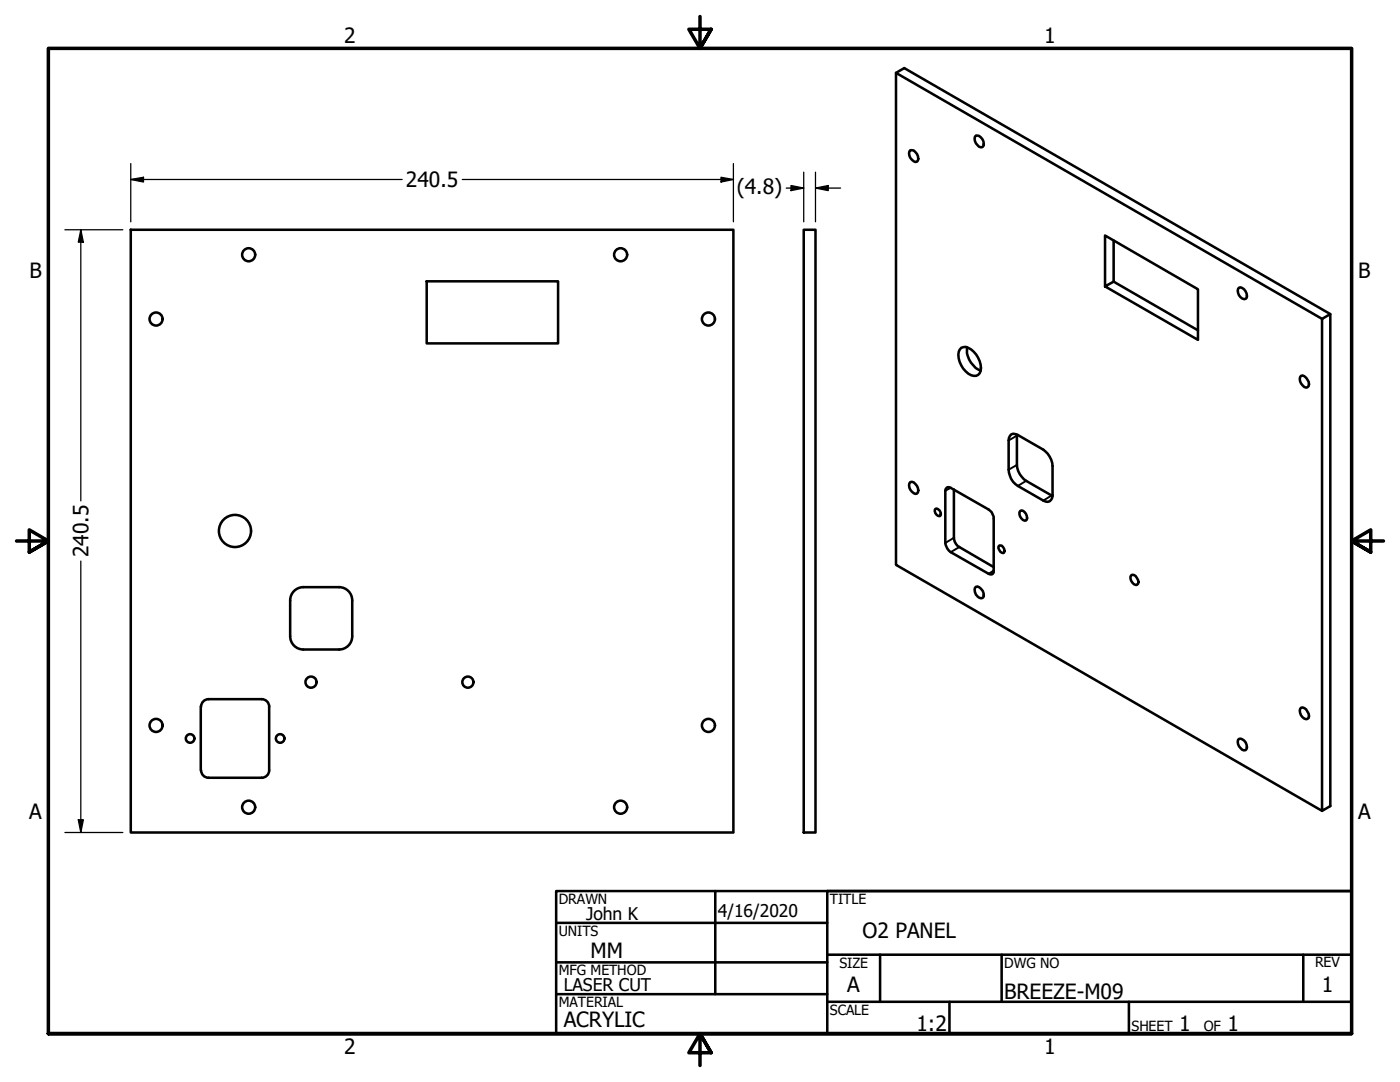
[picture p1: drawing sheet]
<svg xmlns="http://www.w3.org/2000/svg" width="279mm" height="216mm" viewBox="0 0 279 216" stroke-linecap="round" stroke-linejoin="round" font-family="sans-serif">
<!-- layer: Visible (ANSI) -->
<g fill="none" stroke="#000" stroke-width=".51">
<path d="M178.8 14.5l85 49.1M181.7 30a1.52 1.52 0 0 1 1.3 2.3 1.52 1.52 0 0 1-1.3-2.3zM194.8 27.1a1.52 1.52 0 0 1 1.3 2.2 1.52 1.52 0 0 1-1.3-2.2zM26.1 45.8h120.3v120.3h-120.3zM85.2 56.1h26.2v12.4h-26.2zM160.4 45.8h2.4v120.3h-2.4zM222.2 48v8.2l16.9 9.7M222.2 56.2l-1.7 1 18.6 10.6v-10.1l-18.6-10.7v10.2M247.3 57.4a1.49 1.49 0 0 1 1.3 2.2 1.46 1.46 0 0 1-1.3-2.2zM191.8 69.4a2.54 2.54 0 0 1 3 1.3 3.8 3.8 0 0 1 .7 3.8 1.79 1.79 0 0 1-2.8-.4 4.2 4.2 0 0 1-1.2-4.3zM193 69.3a4.7 4.7 0 0 0 2.7 4.7M259.7 75a1.6 1.6 0 0 1 1.5 2l-.3 .3a1.52 1.52 0 0 1-1.2-2.3z"/>
<path d="M265.5 62.7l-1.7 .9v98.2l1.7-1v-98.1l-85-49.1-1.7 .9v98.2l85 49.1M181.7 96.2a1.52 1.52 0 0 1 1.3 2.3 1.52 1.52 0 0 1-1.3-2.3zM188.9 97.3l.2-.1 .6 .1 7.6 4.4a2.02 2.02 0 0 1 1 1.8v10.7a.63 .63 0 0 1-1 .3l-7.6-4.3a2.55 2.55 0 0 1-1-1.9v-10.4zM190.4 97.7v9.6a2.26 2.26 0 0 0 1.1 1.9l6.8 4M201.8 86.7l.4-.1 .9 .2 5.1 2.9a4.4 4.4 0 0 1 1.9 3.3v5.8a1.13 1.13 0 0 1-.6 1.2 1.13 1.13 0 0 1-1.3-.1l-5.1-2.9a3.9 3.9 0 0 1-1.8-3.3v-5.8l.1-.5zM202.9 86.7v6.1a4.1 4.1 0 0 0 1.9 3.1l5.3 3.1M57.9 119.8v7.1M60.5 117.2h7.2M60.5 117.2a2.64 2.64 0 0 0-2.6 2.6M67.7 117.2a2.64 2.64 0 0 1 2.6 2.6M70.3 119.8v7.1M186.7 101.5a.9 .9 0 0 1 .9 .5 .9 .9 0 0 1-.1 1 1.02 1.02 0 0 1-.8-1.5z"/>
<path d="M194.8 117.1a1.49 1.49 0 0 1 1.3 2.2 1.46 1.46 0 0 1-1.3-2.2zM199.5 108.8a.95 .95 0 0 1 .8 .6 .95 .95 0 0 1-.1 1 1.06 1.06 0 0 1-.7-1.6zM203.6 102a.8 .8 0 0 1 1.1 .5 1.03 1.03 0 0 1 0 1.4 1.38 1.38 0 0 1-1.1-1.9zM225.7 114.8a.8 .8 0 0 1 1.2 .5 .91 .91 0 0 1 0 1.4 1.38 1.38 0 0 1-1.2-1.9zM57.9 127a2.64 2.64 0 0 0 2.6 2.6M60.5 129.6h7.2M70.3 127a2.64 2.64 0 0 1-2.6 2.6M40.1 141v12.7M40.1 153.7a1.49 1.49 0 0 0 1.5 1.5h10.6a1.49 1.49 0 0 0 1.5-1.5M40.1 141a1.49 1.49 0 0 1 1.5-1.5h10.7a1.49 1.49 0 0 1 1.4 1.5M53.7 141v12.7M247.3 147.4a1.46 1.46 0 0 1 1.3 2.3 1.49 1.49 0 0 1-1.3-2.3z"/>
<path d="M259.7 141.2a1.11 1.11 0 0 1 1.2 .8 .97 .97 0 0 1 0 1.4 1.46 1.46 0 0 1-1.2-2.2z"/>
<circle cx="49.6" cy="50.8" r="1.3"/>
<circle cx="123.9" cy="50.8" r="1.3"/>
<circle cx="31.1" cy="63.7" r="1.3"/>
<circle cx="141.4" cy="63.7" r="1.3"/>
<circle cx="46.9" cy="105.9" r="3.2"/>
<circle cx="62.1" cy="136.1" r="1.11"/>
<circle cx="93.4" cy="136.1" r="1.11"/>
<circle cx="31.1" cy="144.7" r="1.3"/>
<circle cx="37.9" cy="147.4" r=".86"/>
<circle cx="55.9" cy="147.4" r=".86"/>
<circle cx="141.4" cy="144.7" r="1.3"/>
<circle cx="49.6" cy="161.1" r="1.3"/>
<circle cx="123.9" cy="161.1" r="1.3"/>
</g>
<!-- layer: Visible Narrow (ANSI) -->
<path d="M189.7 97.3l-1 .6M202.9 86.9l-1.6 1M202.9 92.8l-1.6 .9M204.8 95.9l-1.7 1.1M209.9 98.9l-1.7 1M190.4 107.3l-1.7 1M191.5 109.2l-1.8 1M198.3 113.9l-1 .6" fill="none" stroke="#000" stroke-width=".38"/>
<!-- layer: Border (ANSI) -->
<path d="M139.7 3.3v6.4l-2.2-3.9h4.4l-2.2 3.9 2.2-3.9M3.3 107.9h6.4l-3.9-2.2v4.5l3.9-2.3-3.9 2.3M276.1 107.9h-6.4l3.9-2.2v4.5l-3.9-2.3 3.9 2.3M9.7 206.2v-196.5h260v196.5h-260h260M141.9 210.1l-2.2-3.9 2.2 3.9h-4.4l2.2-3.9v6.4" fill="none" stroke="#000" stroke-width=".7"/>
<!-- layer: Title (ANSI) -->
<g fill="none" stroke="#000" stroke-width=".51">
<path d="M111 177.8h158.7v28.4h-158.7zM142.7 177.8v20.6M269.7 177.8h-104.6v28.4M111 184.1h54.1M111 192h54.1M111 198.4h54.1M165.1 190.5h104.6M165.1 199.9h104.6M175.6 190.5v9.4M189.5 199.9v6.3M199.9 190.5v9.4M225.3 199.9v6.3"/>
<path d="M260.1 190.5v9.4"/>
</g>
<!-- layer: Dimension (ANSI) -->
<g fill="none" stroke="#000" stroke-width=".25">
<path d="M26.1 35.8l2.5-.4v.9zM26.1 35.8h54.2M26.1 32.6v11.7M92.3 35.8h54.1M143.9 35.4l2.5 .4-2.5 .5zM146.4 32.6v11.7M156.9 37.5h3.5M157.9 37l2.5 .5-2.5 .5zM160.4 34.4v9.9M162.8 37.5l2.5-.5v1zM162.8 37.5h5M162.8 34.4v9.9"/>
<path d="M13 45.8h11.5M16.1 45.8l.5 2.5h-1zM16.1 45.8v54.1M16.1 112v54.1M13 166.1h11.5M15.6 163.6h1l-.5 2.5z"/>
</g>
<g fill="#000">
<path d="M26.1 35.8l2.5-.4v.9z" fill-rule="evenodd"/>
<path d="M143.9 35.4l2.5 .4-2.5 .5z" fill-rule="evenodd"/>
<path d="M157.9 37l2.5 .5-2.5 .5z" fill-rule="evenodd"/>
<path d="M162.8 37.5l2.5-.5v1z" fill-rule="evenodd"/>
<path d="M16.1 45.8l.5 2.5h-1z" fill-rule="evenodd"/>
<path d="M15.6 163.6h1l-.5 2.5z" fill-rule="evenodd"/>
</g>
<g font-size="4.2">
<text x="68.7" y="8.6">2</text>
<text x="208.4" y="8.6">1</text>
<text x="81" y="37.3">240.5</text>
<text x="147.1" y="38.7">(4.8)</text>
<text x="5.9" y="55.5">B</text>
<text x="271.1" y="55.5">B</text>
<text x="17.7" y="111.2" transform="rotate(-90 17.7 111.2)">240.5</text>
<text x="5.8" y="163.4">A</text>
<text x="271" y="163.4">A</text>
<text x="117.9" y="191.1">MM</text>
<text x="172.1" y="187.2">O2 PANEL</text>
<text x="169.1" y="198">A</text>
<text x="263.8" y="198">1</text>
<text x="200.4" y="199.3">BREEZE-M09</text>
<text x="112.5" y="204.9">ACRYLIC</text>
<text x="182.9" y="205.7">1:2</text>
<text x="235.3" y="205.7">1</text>
<text x="245" y="205.7">1</text>
<text x="68.7" y="210.3">2</text>
<text x="208.4" y="210.3">1</text>
</g>
<g font-size="3.5">
<text x="117" y="183.6">John K</text>
<text x="143.3" y="183.1">4/16/2020</text>
<text x="112.5" y="197.7">LASER CUT</text>
</g>
<g font-size="2.8">
<text x="111.5" y="180.3">DRAWN</text>
<text x="165.6" y="180.3">TITLE</text>
<text x="111.5" y="186.8">UNITS</text>
<text x="111.5" y="194.6">MFG METHOD</text>
<text x="167.5" y="193.1">SIZE</text>
<text x="200.4" y="193.1">DWG NO</text>
<text x="262.4" y="193">REV</text>
<text x="111.5" y="200.9">MATERIAL</text>
<text x="165.6" y="202.5">SCALE</text>
<text x="225.8" y="205.7">SHEET</text>
<text x="240.2" y="205.7">OF</text>
</g>
</svg>
